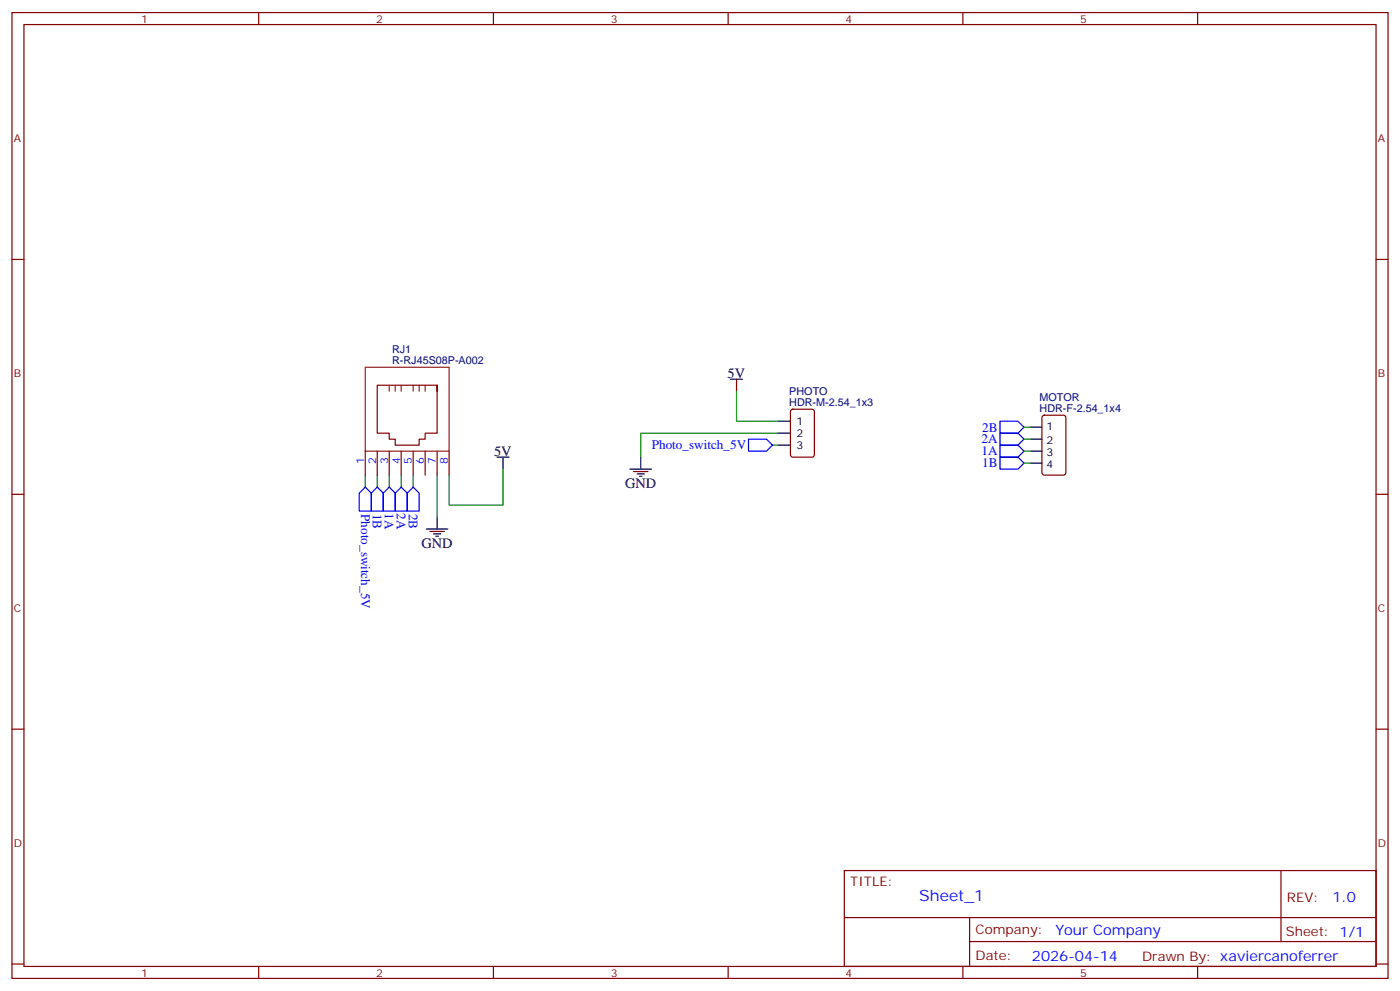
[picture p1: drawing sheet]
<svg xmlns="http://www.w3.org/2000/svg" width="412mm" height="292mm" viewBox="0 0 412 292" stroke-linecap="round" stroke-linejoin="round" font-family="sans-serif">
<g fill="none" stroke="#870000" stroke-width=".35">
<path d="M3.5 3.7h405.4v284.3h-405.4zM7.1 7.2h398.2v277.3h-398.2zM76.2 3.7v3.5M145.3 3.7v3.5M214.5 3.7v3.5M283.6 3.7v3.5M352.8 3.7v3.5M3.5 76.4h3.6M405.3 76.4h3.6M128.8 113.4h-17.7v14.1h3.6v1.8h1.7v1.8h7.1v-1.8h1.7v-1.8h3.6v-14.1v1.8M107.6 132.8v7.1M111.1 132.8v7.1"/>
<path d="M114.7 132.8v7.1M118.2 132.8v7.1M121.7 132.8v7.1M125.2 132.8v7.1M128.8 132.8v7.1M132.3 132.8v7.1M233.1 120.7l.4-.2h5.7l.6 .4 .1 13-.5 .6-5.9 .1-.6-.5-.1-12.9zM307.2 122.4l.4-.2h5.7l.6 .5 .1 16.5-.5 .6-5.9 .1-.6-.5-.1-16.5zM3.5 145.5h3.6M405.3 145.5h3.6M3.5 214.7h3.6M405.3 214.7h3.6"/>
<path d="M248.7 256.3h156.6v28.2h-156.6zM377.3 256.3v20.9M248.7 270.1h156.5M285.6 277.2h119.6M285.6 270.1v14.2M3.5 283.8h3.6M76.2 284.5v3.5M145.3 284.5v3.5M214.5 284.5v3.5M283.6 284.5v3.5M352.8 284.5v3.5M405.3 283.8h3.6"/>
</g>
<g fill="none" stroke="#008700" stroke-width=".35">
<path d="M217 115.2v8.8h12.3M107.6 139.9v3.5M111.1 139.9v3.5M114.7 139.9v3.5M118.2 139.9v3.5M121.7 139.9v3.5M128.8 139.9v12.3M148.2 138.1v10.6h-15.9v-8.8M227.5 131.1h1.8M229.3 127.5h-40.6v7.1M301.6 125.8h1.8M301.6 129.3h1.8"/>
<path d="M301.6 132.8h1.8M301.6 136.3h1.8"/>
</g>
<path d="M220.5 129.3h5.3l1.7 1.8-1.7 1.7h-5.3zM294.6 124h5.3l1.7 1.8-1.7 1.7h-5.3zM294.6 127.5h5.3l1.7 1.8-1.7 1.8h-5.3zM294.6 131.1h5.3l1.7 1.7-1.7 1.8h-5.3zM294.6 134.6h5.3l1.7 1.7-1.7 1.8h-5.3zM107.6 143.4l1.8 1.8v5.3h-3.6v-5.3zM111.1 143.4l1.8 1.8v5.3h-3.5v-5.3zM114.7 143.4l1.7 1.8v5.3h-3.5v-5.3zM118.2 143.4l1.7 1.8v5.3h-3.5v-5.3zM119.9 145.2l1.8-1.8 1.8 1.8v5.3h-3.6z" fill="none" stroke="#00f" stroke-width=".35"/>
<g fill="none" stroke="#000" stroke-width=".35">
<path d="M215.2 111.7h3.5M217 111.7v3.5M146.4 134.6h3.5M148.2 134.6v3.5M185.6 138.1h6.3M186.6 138.8h4.3M187.7 139.5h2.1M188.7 134.6v3.5M229.3 131.1h3.5M229.3 124h3.5M229.3 127.5h3.5M303.4 125.8h3.5"/>
<path d="M303.4 129.3h3.5M303.4 132.8h3.5M303.4 136.3h3.5M125.6 155.8h6.3M126.6 156.5h4.3M127.7 157.2h2.1M128.4 157.9h.7M128.8 152.2v3.6M188.4 140.2h.7"/>
</g>
<path d="M107.6 108.1h24.7v24.7h-24.7zM114.7 113.4v1.8M116.4 113.4v1.8M118.2 113.4v1.8M121.7 113.4v1.8M123.5 113.4v1.8M125.2 113.4v1.8" fill="none" stroke="#8c2424" stroke-width=".35"/>
<text font-size="4.6" fill="#00f" x="270.8" y="265.3">Sheet_1</text>
<g font-size="4.2">
<text x="214.3" y="111.3">5V</text>
<text x="145.5" y="134.2">5V</text>
<text x="184.1" y="143.8">GND</text>
<text x="124.2" y="161.4">GND</text>
</g>
<g font-size="4.2" fill="#00f">
<text x="392.5" y="265.6">1.0</text>
<text x="310.9" y="275.1">Your Company</text>
<text x="304" y="282.9">2026-04-14</text>
</g>
<g font-size="3.9" fill="#00f">
<text x="289.1" y="130.6">2A</text>
<text x="289.4" y="127">2B</text>
<text x="192" y="132.3">Photo_switch_5V</text>
<text x="289.1" y="134.1">1A</text>
<text x="289.4" y="137.6">1B</text>
<text x="106.3" y="151.4" transform="rotate(90 106.3 151.4)">Photo_switch_5V</text>
<text x="109.9" y="151.2" transform="rotate(90 109.9 151.2)">1B</text>
<text x="113.4" y="151.1" transform="rotate(90 113.4 151.1)">1A</text>
<text x="116.9" y="151.1" transform="rotate(90 116.9 151.1)">2A</text>
<text x="120.4" y="151.2" transform="rotate(90 120.4 151.2)">2B</text>
</g>
<g font-size="3.9" fill="#800">
<text x="250.5" y="260.9">TITLE:</text>
<text x="379.1" y="265.6">REV:</text>
<text x="287.4" y="275.1">Company:</text>
<text x="378.7" y="275.7">Sheet: 1/1</text>
<text x="287.4" y="282.8">Date:</text>
<text x="336.4" y="282.8">Drawn By: xaviercanoferrer</text>
</g>
<g font-size="3.2" fill="#800">
<text x="41.6" y="6.7">1</text>
<text x="110.8" y="6.7">2</text>
<text x="179.9" y="6.7">3</text>
<text x="249.1" y="6.7">4</text>
<text x="318.2" y="6.7">5</text>
<text x="4.1" y="41.8">A</text>
<text x="405.9" y="41.8">A</text>
<text x="4.1" y="110.9">B</text>
<text x="405.9" y="110.9">B</text>
<text x="4.1" y="180.1">C</text>
<text x="405.9" y="180.1">C</text>
<text x="4.1" y="249.2">D</text>
<text x="405.9" y="249.2">D</text>
<text x="41.6" y="287.5">1</text>
<text x="110.8" y="287.5">2</text>
<text x="179.9" y="287.5">3</text>
<text x="249.1" y="287.5">4</text>
<text x="318.2" y="287.5">5</text>
</g>
<g font-size="3.2" fill="#000080">
<text x="115.5" y="107.1">R-RJ45S08P-A002</text>
<text x="115.5" y="103.9">RJ1</text>
<text x="232.5" y="119.4">HDR-M-2.54_1x3</text>
<text x="232.5" y="116.2">PHOTO</text>
<text x="306.2" y="118">MOTOR</text>
<text x="306.2" y="121.2">HDR-F-2.54_1x4</text>
</g>
<g font-size="3.2">
<text x="234.6" y="125.1">1</text>
<text x="234.6" y="128.6">2</text>
<text x="308.2" y="126.5">1</text>
<text x="308.2" y="130.7">2</text>
<text x="234.6" y="132.1">3</text>
<text x="308.2" y="134.2">3</text>
<text x="308.2" y="137.8">4</text>
</g>
<g font-size="3.2" fill="#00f">
<text x="107.2" y="136.6" transform="rotate(-90 107.2 136.6)">1</text>
<text x="110.8" y="136.6" transform="rotate(-90 110.8 136.6)">2</text>
<text x="114.3" y="136.6" transform="rotate(-90 114.3 136.6)">3</text>
<text x="117.8" y="136.6" transform="rotate(-90 117.8 136.6)">4</text>
<text x="121.4" y="136.6" transform="rotate(-90 121.4 136.6)">5</text>
<text x="124.9" y="136.6" transform="rotate(-90 124.9 136.6)">6</text>
<text x="128.4" y="136.6" transform="rotate(-90 128.4 136.6)">7</text>
<text x="131.9" y="136.6" transform="rotate(-90 131.9 136.6)">8</text>
</g>
</svg>
